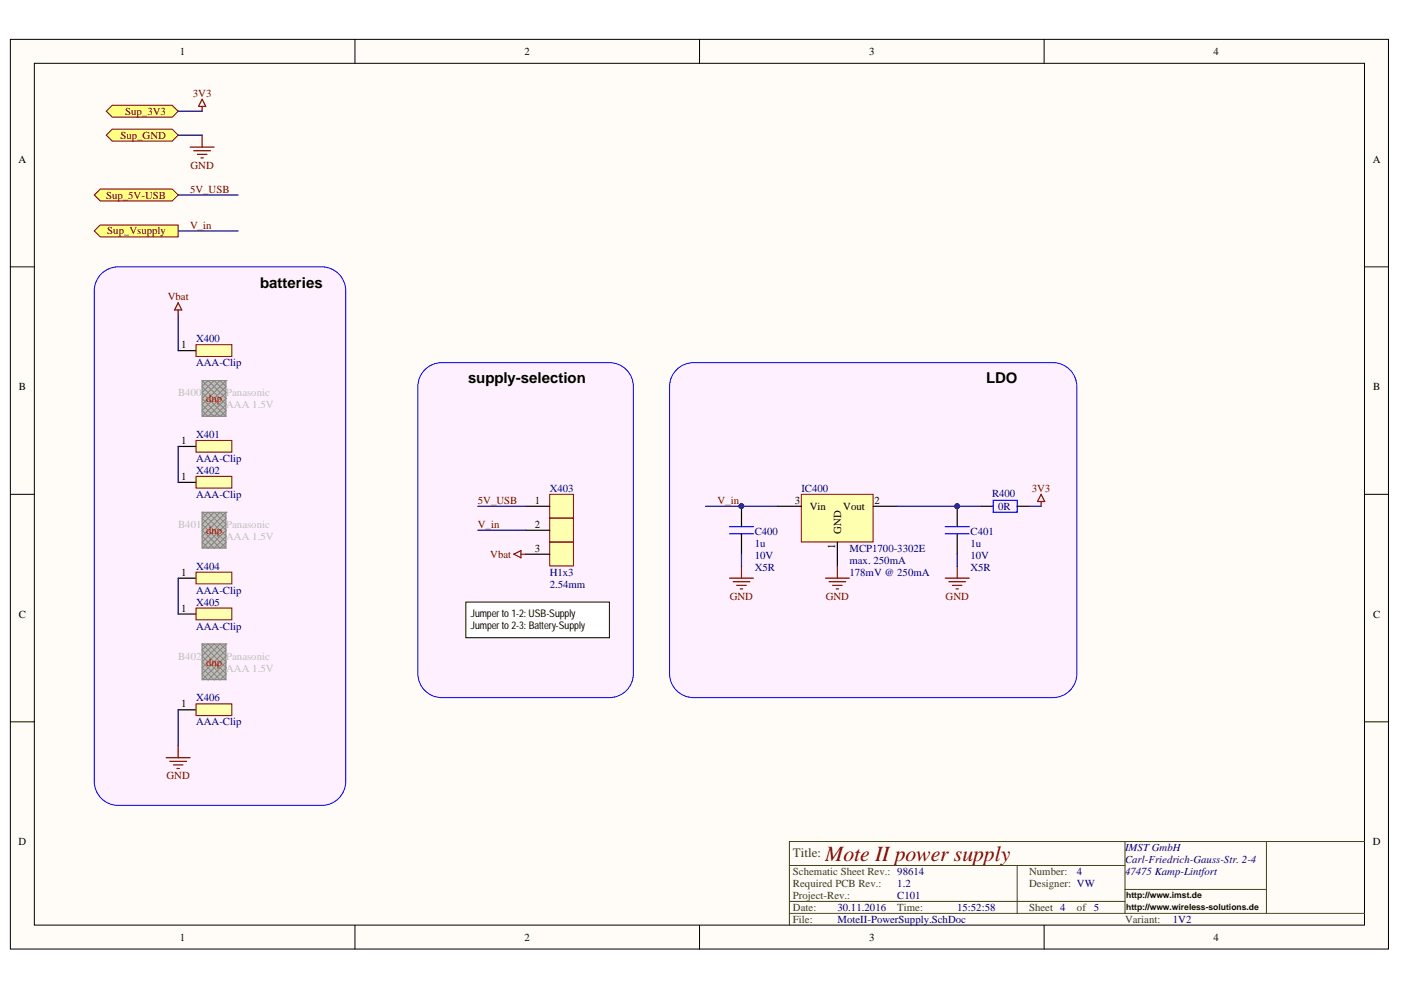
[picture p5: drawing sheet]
<svg xmlns="http://www.w3.org/2000/svg" width="297mm" height="210mm" viewBox="0 0 297 210" stroke-linecap="round" stroke-linejoin="round" font-family="sans-serif">
<g fill="#fffcf8" stroke="#000" stroke-width=".21">
<path d="M2.2 8.3h292.2v192.9h-292.2z"/>
<path d="M7.3 13.4h282v182.7h-282z"/>
</g>
<path d="M75.3 8.3v5.1M148.3 8.3v5.1M221.4 8.3v5.1M2.2 56.6h5.1M289.3 56.6h5.1M2.2 104.8h5.1M289.3 104.8h5.1M2.2 153h5.1M289.3 153h5.1M75.3 196.2v5.1M148.3 196.2v5.1M221.4 196.2v5.1" fill="none" stroke="#000" stroke-width=".21"/>
<path d="M238.5 178.4v15.3M268.5 178.4v15.3M289.3 178.4h-121.9v17.8M167.4 193.7h121.9M167.4 191.1h71.1M167.4 183.5h71.1M215.7 183.5v10.2M238.5 188.6h30" fill="none" stroke="#3f4511" stroke-width=".21"/>
<g fill="#fff0ff" stroke="#00f" stroke-width=".21">
<path d="M89.8 78.7a5.1 5.1 0 0 1 3.9-1.8h35.5a5.1 5.1 0 0 1 5.1 5.1v60.8a5.1 5.1 0 0 1-5.1 5.1h-35.5a5.1 5.1 0 0 1-5.1-5.1v-60.8a5.1 5.1 0 0 1 1.2-3.3z"/>
<path d="M143.2 78.7a5.1 5.1 0 0 1 3.8-1.8h76.2a5.1 5.1 0 0 1 5.1 5.1v60.8a5.1 5.1 0 0 1-5.1 5.1h-76.2a5.1 5.1 0 0 1-5-5.1v-60.8a5.1 5.1 0 0 1 1.2-3.3z"/>
<path d="M21.2 58.4a5.1 5.1 0 0 1 3.9-1.8h43.1a5.1 5.1 0 0 1 5.1 5.1v104a5.1 5.1 0 0 1-5.1 5.1h-43.1a5.1 5.1 0 0 1-5.1-5.1v-104a5.1 5.1 0 0 1 1.2-3.3z"/>
</g>
<g fill="#ffffb0" stroke="#800000" stroke-width=".21">
<path d="M116.6 104.8h5v5h-5z"/>
<path d="M116.6 109.9h5v5h-5z"/>
</g>
<path d="M111.5 107.3h5.1M111.5 112.4h5.1" fill="none" stroke="#000" stroke-width=".25"/>
<path d="M116.6 115h5v5h-5z" fill="#ffffb0" stroke="#800000" stroke-width=".21"/>
<path d="M37.8 74.3h3.8M111.5 117.5h5.1" fill="none" stroke="#000" stroke-width=".25"/>
<g fill="#bfbebc" stroke="#bfbebc" stroke-width=".21">
<path d="M42.9 80.7h5v7.6h-5z"/>
<path d="M42.9 108.6h5v7.6h-5z"/>
</g>
<path d="M43.6 82.2h1M43.9 84h3M44.1 81.7v1M44.4 84.8h2M45.4 81.5v2.5M45.4 84.8v2.2M43.6 110.1h1M43.9 111.9h3M44.1 109.6v1M44.4 112.7h2M45.4 109.4v2.5M45.4 112.7v2.3" fill="none" stroke="#bfbebc" stroke-width=".25"/>
<path d="M42.9 80.7h5v7.6h-5zM42.9 80.7h.1M42.9 82l5 5-1.2 1.3-3.8-3.8 3.8-3.8 1.2 1.3-5 5 1.2 1.3 3.8-3.8-3.8-3.8zM42.9 80.7l5 5.1-2.5 2.5-2.5-2.5 5-5.1M42.9 88.3l5-5.1-2.5-2.5-2.5 2.5 5 5.1M47.9 80.7h.1M42.9 108.6h5v7.6h-5zM42.9 108.6h.1M42.9 109.9l5 5.1-1.2 1.2-3.8-3.8 3.8-3.8 1.2 1.3-5 5.1 1.2 1.2 3.8-3.8-3.8-3.8zM42.9 108.6l5 5.1-2.5 2.5-2.5-2.5 5-5.1M42.9 116.2l5-5-2.5-2.6-2.5 2.6 5 5M47.9 108.6h.1" fill="none" stroke="#808080" stroke-width=".21"/>
<path d="M41.6 73.1h7.6v2.5h-7.6z" fill="#ffffb0" stroke="#800000" stroke-width=".21"/>
<path d="M37.8 94.7h3.8" fill="none" stroke="#000" stroke-width=".25"/>
<path d="M41.6 93.4h7.6v2.5h-7.6z" fill="#ffffb0" stroke="#800000" stroke-width=".21"/>
<path d="M37.8 102.3h3.8" fill="none" stroke="#000" stroke-width=".25"/>
<path d="M41.6 101h7.6v2.5h-7.6z" fill="#ffffb0" stroke="#800000" stroke-width=".21"/>
<path d="M37.8 122.6h3.8" fill="none" stroke="#000" stroke-width=".25"/>
<path d="M41.6 121.3h7.6v2.5h-7.6z" fill="#ffffb0" stroke="#800000" stroke-width=".21"/>
<path d="M37.8 130.2h3.8" fill="none" stroke="#000" stroke-width=".25"/>
<path d="M41.6 128.9h7.6v2.5h-7.6z" fill="#ffffb0" stroke="#800000" stroke-width=".21"/>
<path d="M42.9 136.5h5v7.6h-5z" fill="#bfbebc" stroke="#bfbebc" stroke-width=".21"/>
<path d="M43.6 138.1h1M43.9 139.8h3M44.1 137.6v1M45.4 137.3v2.5M44.4 140.6h2M45.4 140.6v2.3" fill="none" stroke="#bfbebc" stroke-width=".25"/>
<path d="M42.9 136.5h5v7.6h-5zM42.9 136.5h.1M42.9 137.8l5 5.1-1.2 1.3-3.8-3.9 3.8-3.8 1.2 1.3-5 5.1 1.2 1.3 3.8-3.9-3.8-3.8zM42.9 136.5l5 5.1-2.5 2.6-2.5-2.6 5-5.1M47.9 136.5h.1M42.9 144.2l5-5.1-2.5-2.6-2.5 2.6 5 5.1" fill="none" stroke="#808080" stroke-width=".21"/>
<path d="M37.8 150.5h3.8" fill="none" stroke="#000" stroke-width=".25"/>
<path d="M41.6 149.2h7.6v2.5h-7.6z" fill="#ffffb0" stroke="#800000" stroke-width=".21"/>
<path d="M37.8 94.7v7.6M37.8 122.6v7.6" fill="none" stroke="#000080" stroke-width=".25"/>
<g fill="none" stroke="#800000" stroke-width=".25">
<path d="M40.3 31.2h5.1M41.1 32h3.5M41.8 32.7h2.1M42.6 33.5h.5M42.9 21l.7 1.6h-1.5zM42.9 22.6v1M42.9 28.7v2.5M108.9 117.5l1.6-.8v1.6zM110.5 117.5h1M37.8 158.1v2.6M35.2 160.7h5.1M36 161.4h3.6"/>
<path d="M36.8 162.2h2M37.5 162.9h.5"/>
</g>
<g fill="#ffff80" stroke="#800000" stroke-width=".21">
<path d="M22.5 23.6l1.3-1.3h12.7l1.3 1.3-1.3 1.2h-12.7z" fill-rule="evenodd"/>
<path d="M22.5 28.7l1.3-1.3h12.7l1.3 1.3-1.3 1.2h-12.7z" fill-rule="evenodd"/>
</g>
<path d="M37.8 23.6h5.1M37.8 28.7h5.1" fill="none" stroke="#000080" stroke-width=".25"/>
<path d="M20 41.3l1.3-1.2h15.2l1.3 1.2-1.3 1.3h-15.2z" fill-rule="evenodd" fill="#ffff80" stroke="#800000" stroke-width=".21"/>
<g fill="none" stroke="#800000" stroke-width=".25">
<path d="M37.8 64.2l.7 1.5h-1.5zM37.8 65.7v1M220.7 104.8l.8 1.5h-1.5zM220.7 106.3v1M154.7 122.6h5M155.4 123.3h3.6M156.2 124.1h2M157 124.9h.5M157.2 120v2.6M200.4 122.6h5.1M201.2 123.3h3.5M201.9 124.1h2.1"/>
<path d="M202.7 124.9h.5M202.9 120v2.6"/>
</g>
<path d="M37.8 41.3h12.7M37.8 66.7v7.6M101.3 107.3h10.2M101.3 112.4h10.2M37.8 150.5v7.6" fill="none" stroke="#000080" stroke-width=".25"/>
<path d="M98.8 127.7h30.4v7.5h-30.4z" fill="#fff" stroke="#000" stroke-width=".21"/>
<path d="M20 49l1.3-1.3h16.5v2.5h-16.5z" fill-rule="evenodd" fill="#ffff80" stroke="#800000" stroke-width=".21"/>
<path d="M37.8 49h12.7" fill="none" stroke="#000080" stroke-width=".25"/>
<path d="M169.9 104.8h15.2v10.1h-15.2z" fill="#ffffb0" stroke="#800000" stroke-width=".21"/>
<path d="M157.2 107.3v4.4M157.2 113.2v4.3M164.8 107.3h5.1M177.5 115v5M185.2 107.3h5M202.9 107.3v4.4M202.9 113.2v4.3M208 107.3h2.6M215.7 107.3h2.5" fill="none" stroke="#000" stroke-width=".25"/>
<path d="M154.7 111.7h5M154.7 113.2h5M200.4 111.7h5.1M200.4 113.2h5.1M210.6 106.1h5.1v2.5h-5.1z" fill="none" stroke="#00f" stroke-width=".25"/>
<g fill="#000080" stroke="#000080" stroke-width=".21">
<circle cx="157.2" cy="107.3" r=".48"/>
<circle cx="202.9" cy="107.3" r=".48"/>
</g>
<path d="M149.6 107.3h15.2M157.2 117.5v2.5M190.2 107.3h17.8M202.9 117.5v2.5M218.2 107.3h2.5" fill="none" stroke="#000080" stroke-width=".25"/>
<path d="M175 122.6h5.1M175.8 123.3h3.5M176.5 124.1h2.1M177.3 124.9h.5M177.5 120v2.6" fill="none" stroke="#800000" stroke-width=".25"/>
<text font-size="4.6" fill="#800000" x="175" y="182.5">Mote II power supply</text>
<g font-size="3.2">
<text x="55.1" y="61">batteries</text>
<text x="99.2" y="81.3">supply-selection</text>
<text x="209.1" y="81.3">LDO</text>
</g>
<text font-size="2.7" fill="#3f4511" x="168.1" y="181.6">Title:</text>
<g font-size="2.3">
<text x="38.1" y="11.7">1</text>
<text x="111.2" y="11.7">2</text>
<text x="184.3" y="11.7">3</text>
<text x="257.3" y="11.7">4</text>
<text x="3.9" y="34.5">A</text>
<text x="291.1" y="34.5">A</text>
<text x="38.4" y="73.8">1</text>
<text x="4" y="82.7">B</text>
<text x="291.1" y="82.7">B</text>
<text x="38.4" y="94.2">1</text>
<text x="38.4" y="101.8">1</text>
<text x="113.4" y="106.9">1</text>
<text x="168.5" y="106.9">3</text>
<text x="185.4" y="106.9">2</text>
<text x="113.4" y="111.9">2</text>
<text x="171.7" y="108.1">Vin</text>
<text x="178.3" y="113.2" transform="rotate(-90 178.3 113.2)">GND</text>
<text x="178.8" y="108.1">Vout</text>
<text x="113.4" y="117">3</text>
<text x="177.1" y="116.4" transform="rotate(-90 177.1 116.4)">1</text>
<text x="38.4" y="122.1">1</text>
<text x="4" y="131">C</text>
<text x="38.4" y="129.7">1</text>
<text x="291.1" y="131">C</text>
<text x="38.4" y="150">1</text>
<text x="3.9" y="179.2">D</text>
<text x="291.1" y="179.2">D</text>
<text x="38.1" y="199.5">1</text>
<text x="111.2" y="199.5">2</text>
<text x="184.3" y="199.5">3</text>
<text x="257.3" y="199.5">4</text>
</g>
<g font-size="2.3" fill="#800000">
<text x="40.9" y="20.5">3V3</text>
<text x="25.5" y="29.4">Sup_GND</text>
<text x="26.6" y="24.4">Sup_3V3</text>
<text x="40.4" y="35.8">GND</text>
<text x="40.3" y="40.8">5V_USB</text>
<text x="22.5" y="42.1">Sup_5V-USB</text>
<text x="22.7" y="49.7">Sup_Vsupply</text>
<text x="40.3" y="48.4">V_in</text>
<text x="35.6" y="63.7">Vbat</text>
<text x="101.3" y="106.9">5V_USB</text>
<text x="152.1" y="106.9">V_in</text>
<text x="218.7" y="104.3">3V3</text>
<text x="101.3" y="111.9">V_in</text>
<text x="103.9" y="118.3">Vbat</text>
<text x="154.7" y="127.1">GND</text>
<text x="175.1" y="127.1">GND</text>
<text x="200.5" y="127.1">GND</text>
<text x="35.3" y="165.2">GND</text>
</g>
<g font-size="2.3" fill="#000080">
<text x="41.6" y="77.7">AAA-Clip</text>
<text x="41.6" y="72.6">X400</text>
<text x="41.6" y="92.9">X401</text>
<text x="41.6" y="98">AAA-Clip</text>
<text x="41.6" y="100.5">X402</text>
<text x="41.6" y="105.6">AAA-Clip</text>
<text x="116.5" y="104.3">X403</text>
<text x="169.9" y="104.3">IC400</text>
<text x="210.3" y="105.3">R400</text>
<text x="160" y="113.5">C400</text>
<text x="205.8" y="113.5">C401</text>
<text x="211.6" y="108.1">0R</text>
<text x="160" y="118.5">10V</text>
<text x="160" y="116">1u</text>
<text x="180.1" y="119.5">max. 250mA</text>
<text x="180.1" y="117">MCP1700-3302E</text>
<text x="205.8" y="118.5">10V</text>
<text x="205.8" y="116">1u</text>
<text x="41.6" y="125.9">AAA-Clip</text>
<text x="41.6" y="120.8">X404</text>
<text x="116.5" y="124.6">2.54mm</text>
<text x="116.5" y="122.1">H1x3</text>
<text x="160" y="121.1">X5R</text>
<text x="180.1" y="122.1">178mV @ 250mA</text>
<text x="205.8" y="121.1">X5R</text>
<text x="41.6" y="128.4">X405</text>
<text x="41.6" y="133.5">AAA-Clip</text>
<text x="41.6" y="148.7">X406</text>
<text x="41.6" y="153.8">AAA-Clip</text>
<text x="228.3" y="185.6">4</text>
<text x="238.5" y="183">Carl-Friedrich-Gauss-Str. 2-4</text>
<text x="238.5" y="185.6">47475 Kamp-Lintfort</text>
<text x="238.5" y="180.4">IMST GmbH</text>
<text x="190.2" y="190.6">C101</text>
<text x="190.2" y="188.1">1.2</text>
<text x="177.6" y="195.7">MoteII-PowerSupply.SchDoc</text>
<text x="177.6" y="193.2">30.11.2016</text>
<text x="202.9" y="193.2">15:52:58</text>
<text x="248.7" y="195.7">1V2</text>
</g>
<g font-size="2.3" fill="#bfbebc">
<text x="37.8" y="84">B400</text>
<text x="48" y="84">Panasonic</text>
<text x="48" y="86.5">AAA 1.5V</text>
<text x="37.8" y="111.9">B401</text>
<text x="48" y="111.9">Panasonic</text>
<text x="48" y="114.5">AAA 1.5V</text>
<text x="37.8" y="139.9">B402</text>
<text x="48" y="139.9">Panasonic</text>
<text x="48" y="142.4">AAA 1.5V</text>
</g>
<g font-size="2.3" fill="#f00">
<text x="43.7" y="85.3">dnp</text>
<text x="43.7" y="113.2">dnp</text>
<text x="43.7" y="141.1">dnp</text>
</g>
<g font-size="2.3" fill="#3f4511">
<text x="168.1" y="185.6">Schematic Sheet Rev.: 98614</text>
<text x="218.2" y="185.6">Number:</text>
<text x="168.1" y="190.6">Project-Rev.:</text>
<text x="168.1" y="188.1">Required PCB Rev.:</text>
<text x="218.2" y="188.1">Designer: VW</text>
<text x="168.1" y="195.7">File:</text>
<text x="168.1" y="193.2">Date:</text>
<text x="190.2" y="193.2">Time:</text>
<text x="218.2" y="193.2">Sheet 4</text>
<text x="228.3" y="193.2">of 5</text>
<text x="238.5" y="195.7">Variant:</text>
</g>
<g font-size="2.2">
<text x="99.8" y="130.7">Jumper to 1-2: USB-Supply</text>
<text x="99.8" y="133.3">Jumper to 2-3: Battery-Supply</text>
</g>
<g font-size="1.8" fill="#080d02">
<text x="238.8" y="190.5">http://www.imst.de</text>
<text x="238.8" y="193">http://www.wireless-solutions.de</text>
</g>
</svg>
